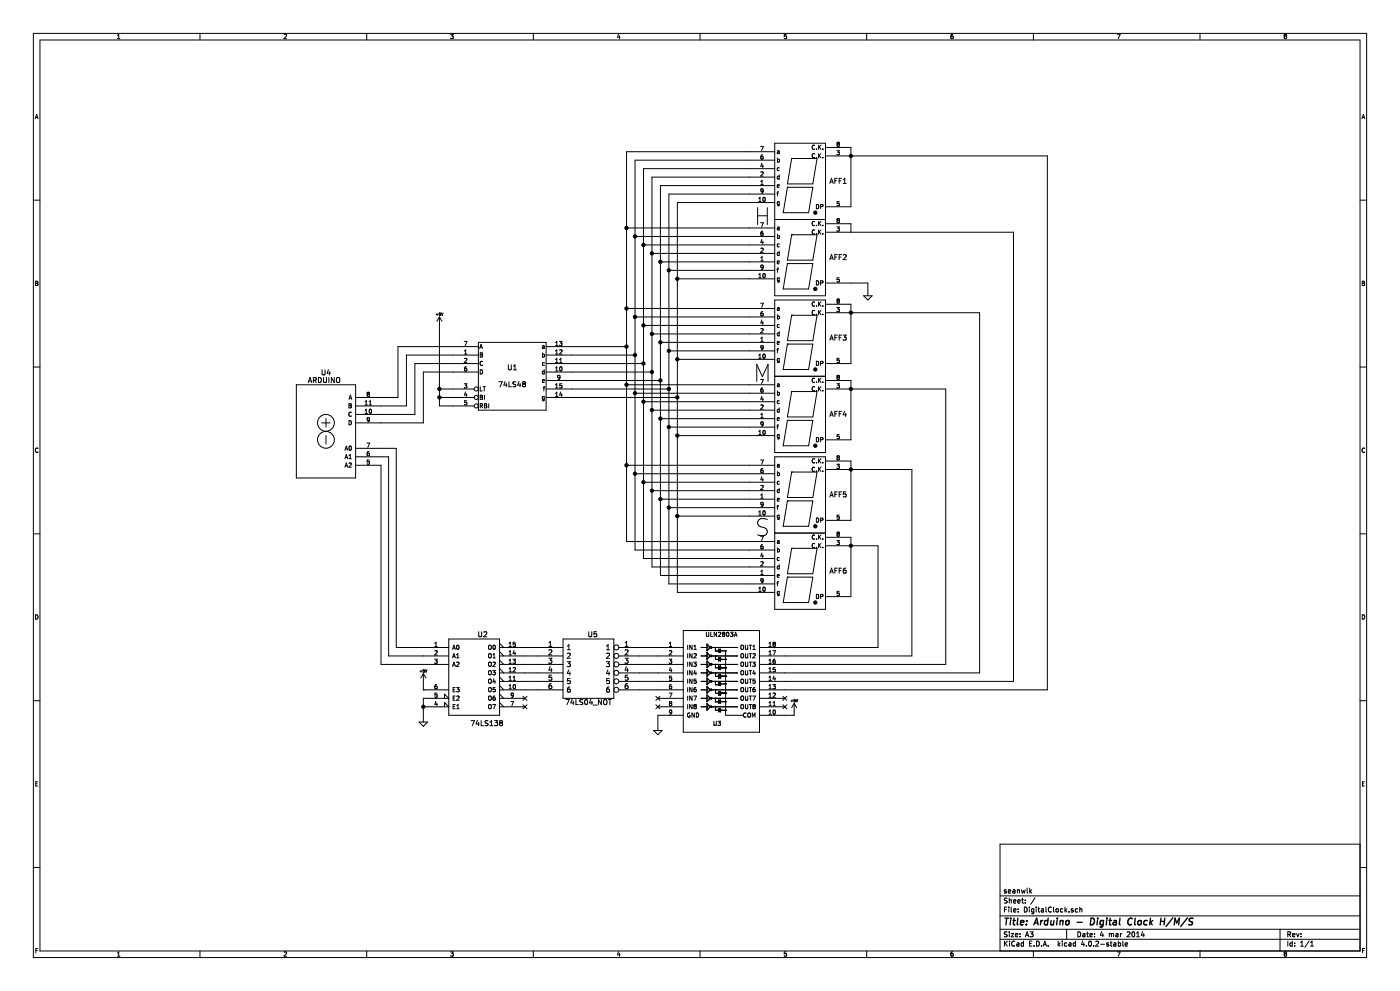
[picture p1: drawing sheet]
EESchema Schematic File Version 2
LIBS:3_Progetto-rescue
LIBS:power
LIBS:device
LIBS:transistors
LIBS:conn
LIBS:linear
LIBS:regul
LIBS:74xx
LIBS:cmos4000
LIBS:adc-dac
LIBS:memory
LIBS:xilinx
LIBS:microcontrollers
LIBS:dsp
LIBS:microchip
LIBS:analog_switches
LIBS:motorola
LIBS:texas
LIBS:intel
LIBS:audio
LIBS:interface
LIBS:digital-audio
LIBS:philips
LIBS:display
LIBS:cypress
LIBS:siliconi
LIBS:opto
LIBS:atmel
LIBS:contrib
LIBS:valves
LIBS:arduino
LIBS:ULN280xA
LIBS:74ls04
LIBS:3_Progetto-cache
EELAYER 25 0
EELAYER END
$Descr A3 16535 11693
encoding utf-8
Sheet 1 1
Title "Arduino - Digital Clock H/M/S"
Date "4 mar 2014"
Rev ""
Comp "seanwlk"
Comment1 ""
Comment2 ""
Comment3 ""
Comment4 ""
$EndDescr
$Comp
L 74LS48 U1
U 1 1
P 6050 4440
F 0 "U1" H 6050 4540 60  0000 C CNN
F 1 "74LS48" H 6050 4340 60  0000 C CNN
F 2 "~" H 6050 4440 60  0000 C CNN
F 3 "~" H 6050 4440 60  0000 C CNN
	1    6050 4440
	1    0    0    -1  
$EndComp
$Comp
L LTS-6980HR AFF1
U 1 1
P 9450 2190
F 0 "AFF1" H 9900 2240 60  0000 C CNN
F 1 "MAN6780" H 9450 1690 60  0001 C CNN
F 2 "" H 9450 2190 60  0000 C CNN
F 3 "" H 9450 2190 60  0000 C CNN
	1    9450 2190
	1    0    0    -1  
$EndComp
$Comp
L LTS-6980HR AFF2
U 1 1
P 9450 3090
F 0 "AFF2" H 9900 3140 60  0000 C CNN
F 1 "MAN6780" H 9450 2590 60  0001 C CNN
F 2 "" H 9450 3090 60  0000 C CNN
F 3 "" H 9450 3090 60  0000 C CNN
	1    9450 3090
	1    0    0    -1  
$EndComp
$Comp
L LTS-6980HR AFF3
U 1 1
P 9450 4040
F 0 "AFF3" H 9900 4090 60  0000 C CNN
F 1 "MAN6780" H 9450 3540 60  0001 C CNN
F 2 "" H 9450 4040 60  0000 C CNN
F 3 "" H 9450 4040 60  0000 C CNN
	1    9450 4040
	1    0    0    -1  
$EndComp
$Comp
L LTS-6980HR AFF4
U 1 1
P 9450 4940
F 0 "AFF4" H 9900 4990 60  0000 C CNN
F 1 "MAN6780" H 9450 4440 60  0001 C CNN
F 2 "" H 9450 4940 60  0000 C CNN
F 3 "" H 9450 4940 60  0000 C CNN
	1    9450 4940
	1    0    0    -1  
$EndComp
$Comp
L LTS-6980HR AFF5
U 1 1
P 9450 5890
F 0 "AFF5" H 9900 5940 60  0000 C CNN
F 1 "MAN6780" H 9450 5390 60  0001 C CNN
F 2 "" H 9450 5890 60  0000 C CNN
F 3 "" H 9450 5890 60  0000 C CNN
	1    9450 5890
	1    0    0    -1  
$EndComp
$Comp
L LTS-6980HR AFF6
U 1 1
P 9450 6790
F 0 "AFF6" H 9900 6840 60  0000 C CNN
F 1 "MAN6780" H 9450 6290 60  0001 C CNN
F 2 "" H 9450 6790 60  0000 C CNN
F 3 "" H 9450 6790 60  0000 C CNN
	1    9450 6790
	1    0    0    -1  
$EndComp
$Comp
L 74LS138 U2
U 1 1
P 5600 7990
F 0 "U2" H 5700 8490 60  0000 C CNN
F 1 "74LS138" H 5750 7441 60  0000 C CNN
F 2 "~" H 5600 7990 60  0000 C CNN
F 3 "~" H 5600 7990 60  0000 C CNN
	1    5600 7990
	1    0    0    -1  
$EndComp
NoConn ~ 6200 8340
Text Notes 8900 2670 0    200  ~ 0
H
Text Notes 8890 4520 0    200  ~ 0
M
Text Notes 8910 6340 0    200  ~ 0
S
Wire Wire Line
	7400 4090 6750 4090
Wire Wire Line
	7400 1790 7400 6390
Wire Wire Line
	7400 1790 8850 1790
Wire Wire Line
	8850 1890 7500 1890
Wire Wire Line
	7500 1890 7500 6490
Wire Wire Line
	7500 4190 6750 4190
Wire Wire Line
	7600 4290 6750 4290
Wire Wire Line
	7600 1990 7600 6590
Wire Wire Line
	7600 1990 8850 1990
Wire Wire Line
	8850 2090 7700 2090
Wire Wire Line
	7700 2090 7700 6690
Wire Wire Line
	7700 4390 6750 4390
Wire Wire Line
	7800 4490 6750 4490
Wire Wire Line
	7800 2190 7800 6790
Wire Wire Line
	7800 2190 8850 2190
Wire Wire Line
	8850 2290 7900 2290
Wire Wire Line
	7900 2290 7900 6890
Wire Wire Line
	7900 4590 6750 4590
Wire Wire Line
	8000 4690 6750 4690
Wire Wire Line
	8000 2390 8000 6990
Wire Wire Line
	8000 2390 8850 2390
Wire Wire Line
	8850 2690 7400 2690
Connection ~ 7400 2690
Wire Wire Line
	8850 2790 7500 2790
Connection ~ 7500 2790
Wire Wire Line
	8850 2890 7600 2890
Connection ~ 7600 2890
Wire Wire Line
	8850 2990 7700 2990
Connection ~ 7700 2990
Wire Wire Line
	8850 3090 7800 3090
Connection ~ 7800 3090
Wire Wire Line
	8850 3190 7900 3190
Connection ~ 7900 3190
Wire Wire Line
	8850 3290 8000 3290
Connection ~ 8000 3290
Wire Wire Line
	8850 3640 7400 3640
Connection ~ 7400 3640
Wire Wire Line
	8850 3740 7500 3740
Connection ~ 7500 3740
Wire Wire Line
	8850 3840 7600 3840
Connection ~ 7600 3840
Wire Wire Line
	8850 3940 7700 3940
Connection ~ 7700 3940
Wire Wire Line
	8850 4040 7800 4040
Connection ~ 7800 4040
Wire Wire Line
	8850 4140 7900 4140
Connection ~ 7900 4140
Wire Wire Line
	8850 4240 8000 4240
Connection ~ 8000 4240
Wire Wire Line
	7400 6390 8850 6390
Connection ~ 7400 4090
Wire Wire Line
	7500 6490 8850 6490
Connection ~ 7500 4190
Wire Wire Line
	7600 6590 8850 6590
Connection ~ 7600 4290
Wire Wire Line
	7700 6690 8850 6690
Connection ~ 7700 4390
Wire Wire Line
	7800 6790 8850 6790
Connection ~ 7800 4490
Wire Wire Line
	7900 6890 8850 6890
Connection ~ 7900 4590
Wire Wire Line
	8000 6990 8850 6990
Connection ~ 8000 4690
Wire Wire Line
	8850 5490 7400 5490
Connection ~ 7400 5490
Wire Wire Line
	8850 6090 8000 6090
Connection ~ 8000 6090
Wire Wire Line
	8850 5990 7900 5990
Connection ~ 7900 5990
Wire Wire Line
	8850 5590 7500 5590
Connection ~ 7500 5590
Wire Wire Line
	8850 5690 7600 5690
Connection ~ 7600 5690
Wire Wire Line
	8850 5790 7700 5790
Connection ~ 7700 5790
Wire Wire Line
	8850 5890 7800 5890
Connection ~ 7800 5890
Wire Wire Line
	8850 4540 7400 4540
Connection ~ 7400 4540
Wire Wire Line
	8850 4640 7500 4640
Connection ~ 7500 4640
Wire Wire Line
	8850 4740 7600 4740
Connection ~ 7600 4740
Wire Wire Line
	8850 4840 7700 4840
Connection ~ 7700 4840
Wire Wire Line
	8850 4940 7800 4940
Connection ~ 7800 4940
Wire Wire Line
	8850 5040 7900 5040
Connection ~ 7900 5040
Wire Wire Line
	8850 5140 8000 5140
Connection ~ 8000 5140
Wire Wire Line
	7770 7640 7550 7640
Wire Wire Line
	7770 7740 7550 7740
Wire Wire Line
	7770 7840 7550 7840
Wire Wire Line
	7770 7940 7550 7940
Wire Wire Line
	7770 8040 7550 8040
Wire Wire Line
	7770 8140 7550 8140
Wire Wire Line
	10050 6340 10050 7040
Connection ~ 10050 6440
Wire Wire Line
	10050 5440 10050 6140
Connection ~ 10050 5540
Wire Wire Line
	10050 4490 10050 5190
Connection ~ 10050 4590
Wire Wire Line
	10050 3590 10050 4290
Connection ~ 10050 3690
Wire Wire Line
	10050 2640 10050 2740
Wire Wire Line
	10050 1740 10050 2440
Connection ~ 10050 1840
Wire Wire Line
	10370 7640 9270 7640
Wire Wire Line
	10050 6440 10370 6440
Wire Wire Line
	10370 6440 10370 7640
Wire Wire Line
	10050 5540 10770 5540
Wire Wire Line
	10770 5540 10770 7740
Wire Wire Line
	10770 7740 9270 7740
Wire Wire Line
	10050 4590 11170 4590
Wire Wire Line
	10050 3690 11570 3690
Wire Wire Line
	10050 2740 11970 2740
Wire Wire Line
	10050 1840 12370 1840
NoConn ~ 6200 8240
Wire Wire Line
	11170 7840 9270 7840
Wire Wire Line
	11170 4590 11170 7840
Wire Wire Line
	11570 3690 11570 7940
Wire Wire Line
	11570 7940 9270 7940
Wire Wire Line
	11970 8040 9270 8040
Wire Wire Line
	11970 2740 11970 8040
Wire Wire Line
	12370 1840 12370 8140
Wire Wire Line
	12370 8140 9270 8140
Wire Wire Line
	5000 8240 5000 8520
Connection ~ 5000 8340
$Comp
L GND-RESCUE-3_Progetto #PWR2
U 1 1
P 5000 8520
F 0 "#PWR2" H 5000 8520 30  0001 C CNN
F 1 "GND" H 5000 8450 30  0001 C CNN
F 2 "" H 5000 8520 60  0000 C CNN
F 3 "" H 5000 8520 60  0000 C CNN
	1    5000 8520
	1    0    0    -1  
$EndComp
$Comp
L +5V #PWR1
U 1 1
P 5000 8050
F 0 "#PWR1" H 5000 8140 20  0001 C CNN
F 1 "+5V" H 5000 8180 30  0000 C CNN
F 2 "" H 5000 8050 60  0000 C CNN
F 3 "" H 5000 8050 60  0000 C CNN
	1    5000 8050
	1    0    0    -1  
$EndComp
Wire Wire Line
	5000 8140 5000 8140
Wire Wire Line
	5000 8140 5000 8050
$Comp
L ARDUINO U4
U 1 1
P 3850 5090
F 0 "U4" H 3850 5780 60  0000 C CNN
F 1 "ARDUINO" H 3830 5690 60  0000 C CNN
F 2 "~" H 3500 5640 60  0000 C CNN
F 3 "~" H 3500 5640 60  0000 C CNN
	1    3850 5090
	1    0    0    -1  
$EndComp
Wire Wire Line
	4500 4690 4700 4690
Wire Wire Line
	4700 4690 4700 4090
Wire Wire Line
	4700 4090 5350 4090
Wire Wire Line
	5350 4190 4800 4190
Wire Wire Line
	4800 4190 4800 4790
Wire Wire Line
	4800 4790 4500 4790
Wire Wire Line
	4500 4890 4900 4890
Wire Wire Line
	4900 4890 4900 4290
Wire Wire Line
	4900 4290 5350 4290
Wire Wire Line
	5350 4390 5000 4390
Wire Wire Line
	5000 4390 5000 4990
Wire Wire Line
	5000 4990 4500 4990
Wire Wire Line
	4500 5490 4500 7840
Wire Wire Line
	4500 7840 5000 7840
Wire Wire Line
	5000 7740 4590 7740
Wire Wire Line
	4590 7740 4590 5390
Wire Wire Line
	4590 5390 4500 5390
Wire Wire Line
	4500 5290 4680 5290
Wire Wire Line
	4680 5290 4680 7640
Wire Wire Line
	4680 7640 5000 7640
Wire Wire Line
	5190 4790 5350 4790
Wire Wire Line
	5190 3840 5190 4790
Wire Wire Line
	5190 4690 5350 4690
Connection ~ 5190 4690
Wire Wire Line
	5350 4590 5190 4590
Connection ~ 5190 4590
$Comp
L +5V #PWR3
U 1 1
P 5190 3840
F 0 "#PWR3" H 5190 3930 20  0001 C CNN
F 1 "+5V" H 5190 3970 30  0000 C CNN
F 2 "" H 5190 3840 60  0000 C CNN
F 3 "" H 5190 3840 60  0000 C CNN
	1    5190 3840
	1    0    0    -1  
$EndComp
$Comp
L ULN2803A U3
U 1 1
P 8520 8040
F 0 "U3" H 8470 7540 50  0000 C CNN
F 1 "ULN2803A" H 8520 8590 50  0000 C CNN
F 2 "" H 8520 8040 60  0000 C CNN
F 3 "" H 8520 8040 60  0000 C CNN
	1    8520 8040
	1    0    0    -1  
$EndComp
$Comp
L GND-RESCUE-3_Progetto #PWR4
U 1 1
P 7770 8620
F 0 "#PWR4" H 7770 8620 30  0001 C CNN
F 1 "GND" H 7770 8550 30  0001 C CNN
F 2 "" H 7770 8620 60  0000 C CNN
F 3 "" H 7770 8620 60  0000 C CNN
	1    7770 8620
	1    0    0    -1  
$EndComp
Wire Wire Line
	7770 8440 7770 8620
NoConn ~ 7770 8240
NoConn ~ 7770 8340
NoConn ~ 9270 8340
NoConn ~ 9270 8240
Wire Wire Line
	10050 3340 10250 3340
Wire Wire Line
	9270 8440 9380 8440
Wire Wire Line
	9380 8440 9380 8400
$Comp
L +5V #PWR5
U 1 1
P 9380 8400
F 0 "#PWR5" H 9380 8490 20  0001 C CNN
F 1 "+5V" H 9380 8530 30  0000 C CNN
F 2 "" H 9380 8400 60  0000 C CNN
F 3 "" H 9380 8400 60  0000 C CNN
	1    9380 8400
	1    0    0    -1  
$EndComp
$Comp
L 74LS04_not U5
U 1 1
P 6950 7890
F 0 "U5" H 7000 8290 60  0000 C CNN
F 1 "74LS04_NOT" H 6950 7490 60  0000 C CNN
F 2 "~" H 6950 7790 60  0000 C CNN
F 3 "~" H 6950 7790 60  0000 C CNN
	1    6950 7890
	1    0    0    -1  
$EndComp
Wire Wire Line
	6350 8140 6200 8140
Wire Wire Line
	6200 8040 6350 8040
Wire Wire Line
	6350 7940 6200 7940
Wire Wire Line
	6200 7840 6350 7840
Wire Wire Line
	6350 7740 6200 7740
Wire Wire Line
	6200 7640 6350 7640
Wire Wire Line
	10250 3340 10250 3490
$Comp
L GND-RESCUE-3_Progetto #PWR?
U 1 1
P 10250 3490
F 0 "#PWR?" H 10250 3490 30  0001 C CNN
F 1 "GND" H 10250 3420 30  0001 C CNN
F 2 "" H 10250 3490 60  0000 C CNN
F 3 "" H 10250 3490 60  0000 C CNN
	1    10250 3490
	1    0    0    -1  
$EndComp
$EndSCHEMATC
